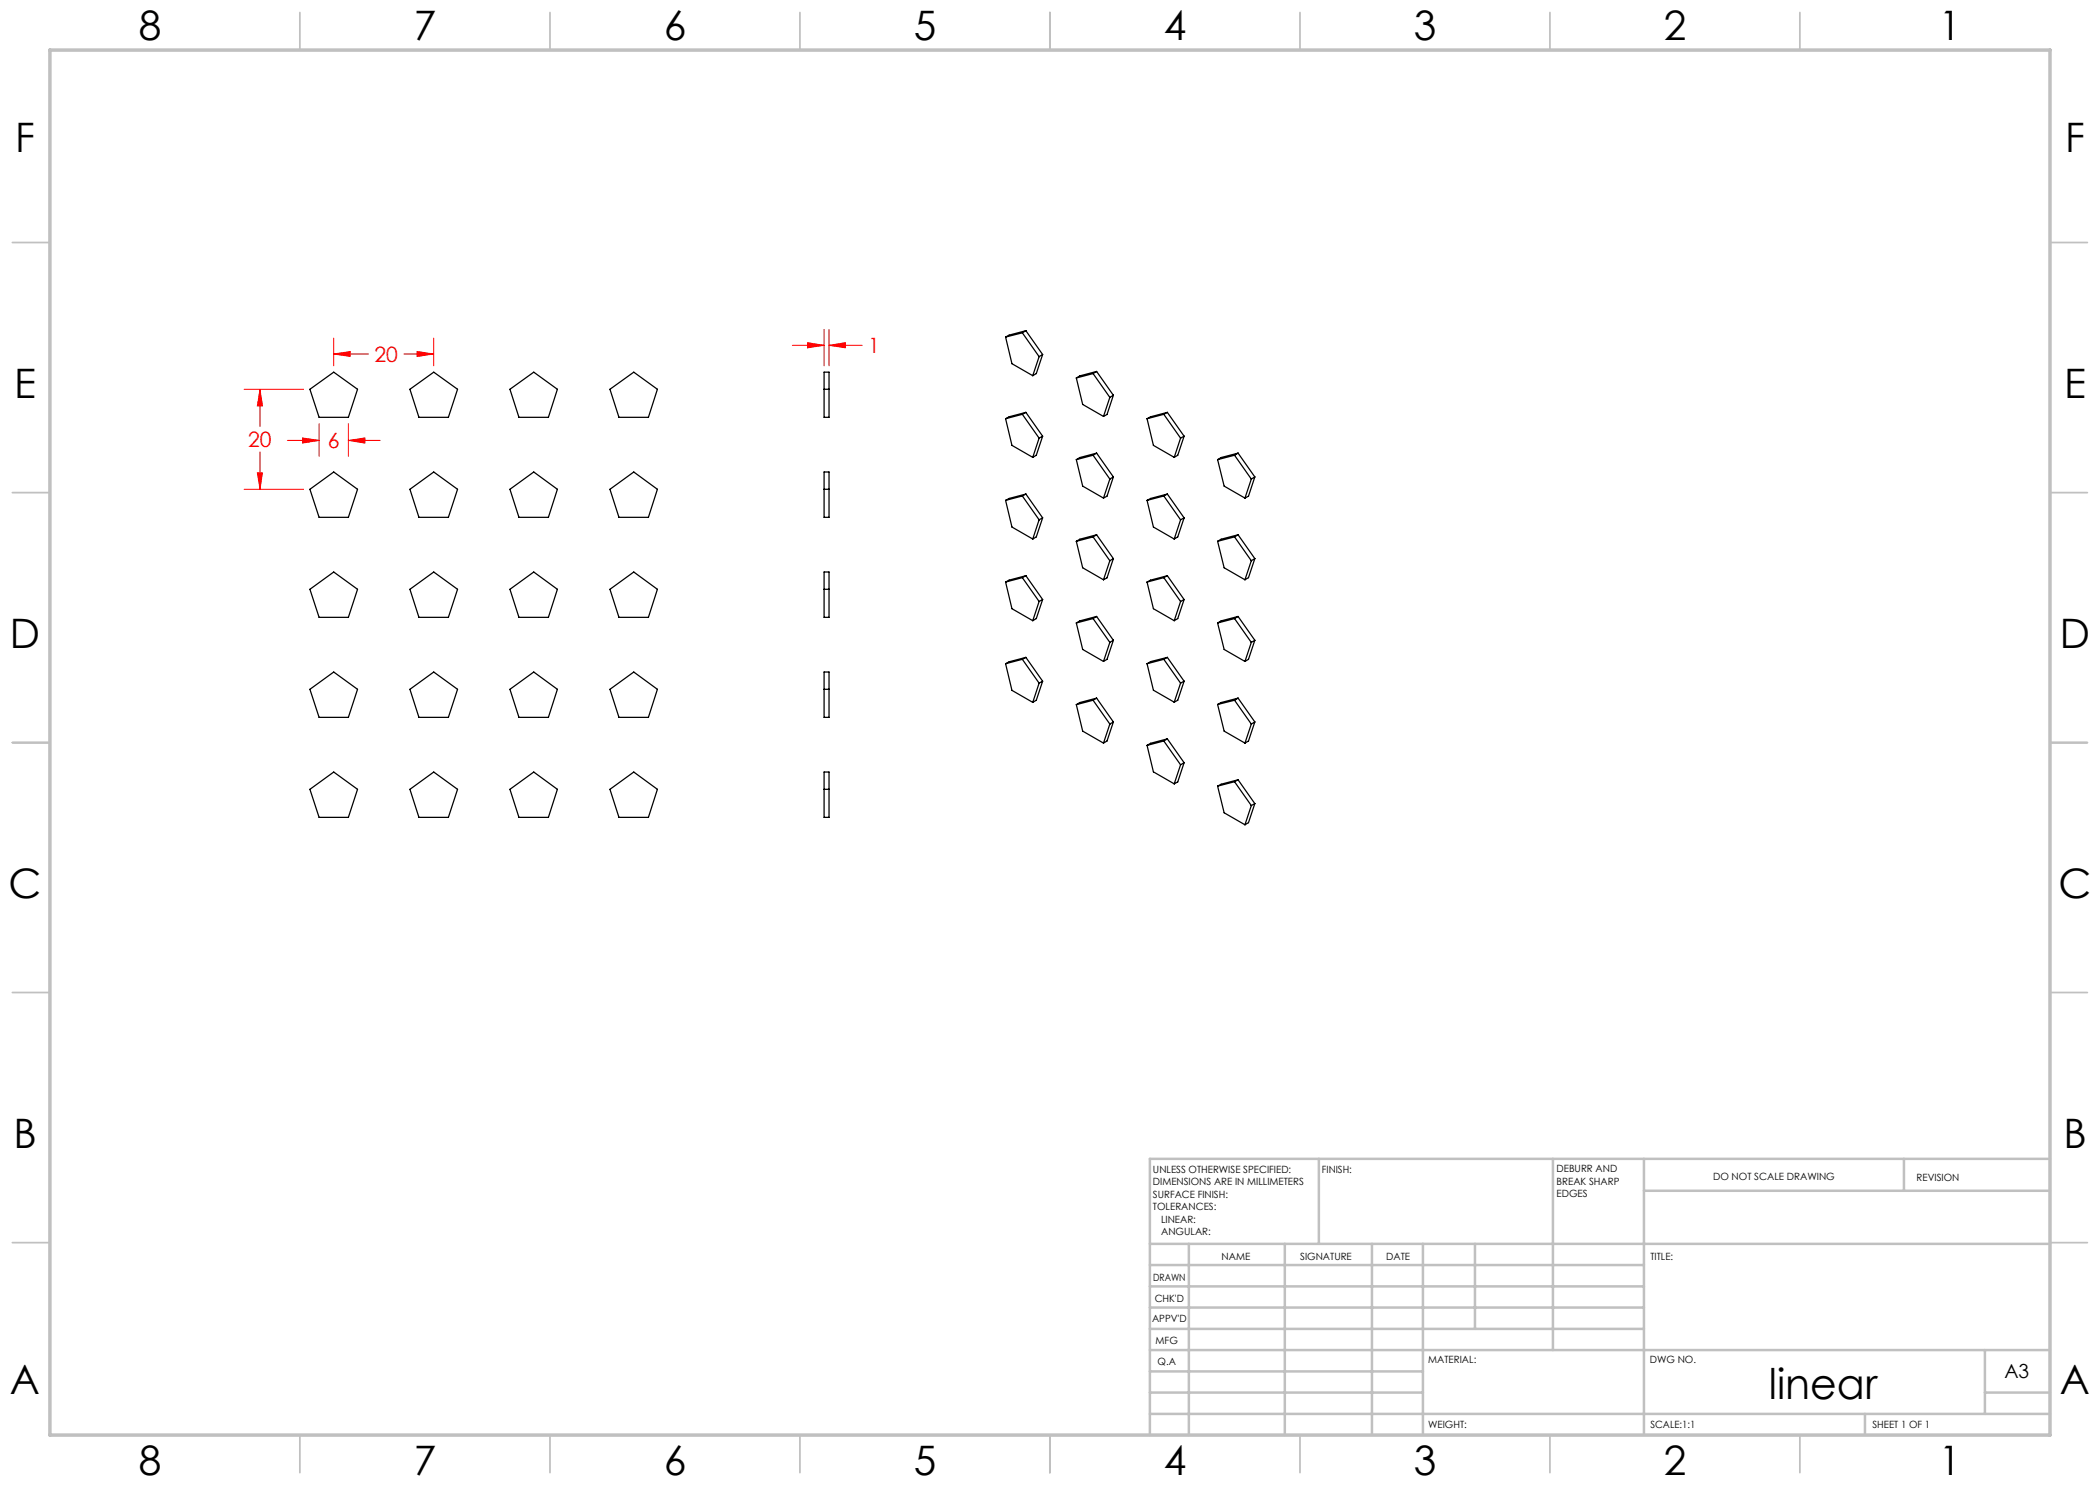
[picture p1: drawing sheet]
<svg xmlns="http://www.w3.org/2000/svg" width="420mm" height="297mm" viewBox="0 0 420 297" stroke-linecap="round" stroke-linejoin="round" font-family="sans-serif">
<g fill="none" stroke="#f00" stroke-width=".2">
<path d="M48.8 77.9h11.9M52 77.9l.5 3.3h-1zM52 77.9v7.4M66.7 70.8l3.3-.5v1zM66.7 67.6v5.6M66.7 70.8h7M80.8 70.8h5.9M83.4 70.3l3.3 .5-3.3 .5zM86.7 67.6v5.6M158.5 69.1h6.3M161.5 68.5l3.3 .6-3.3 .5zM164.8 65.9v7.3"/>
<path d="M165.8 69.1l3.3-.6v1.1zM165.8 65.9v7.3M165.8 69.1h6.6M48.8 97.9h11.9M51.5 94.6h1l-.5 3.3zM52 90.3v7.6M57.5 88.1h6.3M60.5 87.6l3.3 .5-3.3 .5zM63.8 84.7v6.6M69.7 88.1l3.3-.5v1zM69.7 84.7v6.6M69.7 88.1h6.3"/>
</g>
<g fill="none" stroke="#c0c0c0" stroke-width=".35">
<path d="M60 2.5v7.5M110 2.5v7.5M160 2.5v7.5M210 2.5v7.5M260 2.5v7.5M310 2.5v7.5M360 2.5v7.5M2.5 48.5h7.5M410 48.5h7.5M2.5 98.5h7.5M410 98.5h7.5M2.5 148.5h7.5"/>
<path d="M410 148.5h7.5M2.5 198.5h7.5M410 198.5h7.5M2.5 248.5h7.5M410 248.5h7.5M60 287v7.5M110 287v7.5M160 287v7.5M210 287v7.5M260 287v7.5M310 287v7.5M360 287v7.5"/>
</g>
<g fill="none" stroke="#c0c0c0" stroke-width=".5">
<path d="M263.8 231.8v17M310.6 231.8v38.2M328.8 231.8v55.2M328.8 238.2h81.2M380.8 231.8v6.4M410 231.8h-180v55.2M230 248.8h180M230 257.3h98.8M230 253h98.8M237.8 248.8v38.2M257 248.8v38.2M274.4 248.8v38.2"/>
<path d="M284.6 248.8v38.2M295 248.8v17M230 265.8h98.8M230 261.5h98.8M230 278.5h54.6M230 274.3h54.6M230 270h180M397 278.5h13M397 270v12.8M230 282.8h180M373 282.8v4.2"/>
</g>
<path d="M10 10h400v277h-400z" fill="none" stroke="#c0c0c0" stroke-width=".7"/>
<path d="M60.5 87.6l3.3 .5-3.3 .5zM69.7 88.1l3.3-.5v1zM66.7 70.8l3.3-.5v1zM83.4 70.3l3.3 .5-3.3 .5zM52 77.9l.5 3.3h-1zM51.5 94.6h1l-.5 3.3zM161.5 68.5l3.3 .6-3.3 .5zM165.8 69.1l3.3-.6v1.1z" fill="#f00"/>
<g fill="none" stroke="#000" stroke-width=".25">
<path d="M62 77.9l4.7-3.5 4.8 3.5-1.8 5.6h-5.9zM82 77.9l4.7-3.5 4.8 3.5-1.8 5.6h-5.9zM102 77.9l4.8-3.5 4.7 3.5-1.8 5.6h-5.9zM122 77.9l4.8-3.5 4.7 3.5-1.8 5.6h-5.9zM164.8 74.4h1v9.1h-1zM164.8 77.9h1M201.1 67.4l1.3 5.3 4.2 2.4M204.5 66.6l3.3 4.7M204.5 66.6l-3.4 .8M205.2 66.1l-.7 .5M205.2 66.1l3.3 4.8M205.2 66.1l-3.4 .9-.7 .4"/>
<path d="M207.8 71.3l-1.2 3.8M208.5 70.9l-.7 .4M208.5 70.9l-1.2 3.8-.7 .4M215.3 75.6l1.2 5.3 4.2 2.4M218.6 74.7l-3.3 .9M218.6 74.7l3.4 4.8M219.3 74.3l-.7 .4M219.3 74.3l3.4 4.8M219.3 74.3l-3.3 .9-.7 .4M222 79.5l-1.3 3.8M222.7 79.1l-.7 .4M222.7 79.1l-1.3 3.8-.7 .4"/>
<path d="M62 97.9l4.7-3.5 4.8 3.5-1.8 5.6h-5.9zM82 97.9l4.7-3.5 4.8 3.5-1.8 5.6h-5.9zM102 97.9l4.8-3.5 4.7 3.5-1.8 5.6h-5.9zM122 97.9l4.8-3.5 4.7 3.5-1.8 5.6h-5.9zM164.8 94.4h1v9.1h-1zM164.8 97.9h1M201.1 83.7l1.3 5.4 4.2 2.4M204.5 82.9l3.3 4.7M204.5 82.9l-3.4 .8M204.5 99.2l3.3 4.8M204.5 99.2l-3.4 .9M205.2 82.5l-.7 .4"/>
<path d="M205.2 82.5l3.3 4.7M205.2 82.5l-3.4 .9-.7 .3M205.2 98.8l-.7 .4M205.2 98.8l3.3 4.8M205.2 98.8l-3.4 .9-.7 .4M207.8 87.6l-1.2 3.9M208.5 87.2l-.7 .4M208.5 87.2l-1.2 3.8-.7 .5M215.3 91.9l1.2 5.3 4.2 2.4M218.6 91l3.4 4.8M218.6 91l-3.3 .9M219.3 90.6l-.7 .4"/>
<path d="M219.3 90.6l3.4 4.8M219.3 90.6l-3.3 .9-.7 .4M222 95.8l-1.3 3.8M222.7 95.4l-.7 .4M222.7 95.4l-1.3 3.8-.7 .4M229.4 83.7l1.3 5.4 4.1 2.4M232.8 82.9l-3.4 .8M232.8 82.9l3.3 4.7M232.8 99.2l3.3 4.8M232.8 99.2l-3.4 .9M233.5 82.5l-.7 .4M233.5 82.5l3.3 4.7"/>
<path d="M233.5 82.5l-3.4 .9-.7 .3M233.5 98.8l-.7 .4M233.5 98.8l3.3 4.8M233.5 98.8l-3.4 .9-.7 .4M236.1 87.6l-1.3 3.9M236.8 87.2l-.7 .4M236.8 87.2l-1.3 3.8-.7 .5M243.5 91.9l1.3 5.3 4.2 2.4M246.9 91l3.4 4.8M246.9 91l-3.4 .9M247.6 90.6l-.7 .4M247.6 90.6l3.4 4.8"/>
<path d="M247.6 90.6l-3.4 .9-.7 .4M250.3 95.8l-1.3 3.8M251 95.4l-.7 .4M251 95.4l-1.3 3.8-.7 .4M62 117.9l4.7-3.5 4.8 3.5-1.8 5.6h-5.9zM82 117.9l4.7-3.5 4.8 3.5-1.8 5.6h-5.9zM102 117.9l4.8-3.5 4.7 3.5-1.8 5.6h-5.9zM122 117.9l4.8-3.5 4.7 3.5-1.8 5.6h-5.9zM164.8 114.4h1v9.1h-1zM164.8 117.9h1M201.1 100.1l1.3 5.3 4.2 2.4M201.1 116.4l1.3 5.3 4.2 2.4"/>
<path d="M204.5 115.5l-3.4 .9M204.5 115.5l3.3 4.8M205.2 115.1l-.7 .4M205.2 115.1l3.3 4.8M205.2 115.1l-3.4 .9-.7 .4M207.8 104l-1.2 3.8M208.5 119.9l-1.2 3.8-.7 .4M208.5 103.6l-.7 .4M208.5 103.6l-1.2 3.8-.7 .4M208.5 119.9l-.7 .4M215.3 108.3l1.2 5.3 4.2 2.4M218.6 107.4l3.4 4.7"/>
<path d="M218.6 107.4l-3.3 .9M219.3 107l-.7 .4M219.3 107l3.4 4.7M219.3 107l-3.3 .8-.7 .5M222 112.1l-1.3 3.9M222.7 111.7l-.7 .4M222.7 111.7l-1.3 3.9-.7 .4M229.4 100.1l1.3 5.3 4.1 2.4M229.4 116.4l1.3 5.3 4.1 2.4M232.8 115.5l3.3 4.8M232.8 115.5l-3.4 .9M233.5 115.1l-.7 .4"/>
<path d="M233.5 115.1l3.3 4.8M233.5 115.1l-3.4 .9-.7 .4M236.1 104l-1.3 3.8M236.8 103.6l-.7 .4M236.8 103.6l-1.3 3.8-.7 .4M236.8 119.9l-.7 .4M236.8 119.9l-1.3 3.8-.7 .4M243.5 108.3l1.3 5.3 4.2 2.4M246.9 107.4l3.4 4.7M246.9 107.4l-3.4 .9M247.6 107l-.7 .4M247.6 107l3.4 4.7"/>
<path d="M247.6 107l-3.4 .8-.7 .5M250.3 112.1l-1.3 3.9M251 111.7l-.7 .4M251 111.7l-1.3 3.8-.7 .5M62 137.9l4.7-3.5 4.8 3.5-1.8 5.6h-5.9zM82 137.9l4.7-3.5 4.8 3.5-1.8 5.6h-5.9zM102 137.9l4.8-3.5 4.7 3.5-1.8 5.6h-5.9zM122 137.9l4.8-3.5 4.7 3.5-1.8 5.6h-5.9zM164.8 134.4h1v9.1h-1zM164.8 137.9h1M201.1 132.7l1.3 5.4 4.2 2.4M204.5 131.9l3.3 4.7"/>
<path d="M204.5 131.9l-3.4 .8M205.2 131.5l-.7 .4M205.2 131.5l3.3 4.7M205.2 131.5l-3.4 .9-.7 .3M207.8 120.3l-1.2 3.8M207.8 136.6l-1.2 3.9M208.5 136.2l-1.2 3.8-.7 .5M208.5 136.2l-.7 .4M215.3 124.6l1.2 5.3 4.2 2.4M218.6 123.7l3.4 4.8M218.6 123.7l-3.3 .9M219.3 123.3l-.7 .4"/>
<path d="M219.3 123.3l3.4 4.8M219.3 123.3l-3.3 .9-.7 .4M219.3 139.6l-.7 .4M219.3 139.6l3.4 4.8M219.3 139.6l-3.3 .9-.7 .4M222 128.5l-1.3 3.8M222.7 128.1l-.7 .4M222.7 128.1l-1.3 3.8-.7 .4M229.4 132.7l1.3 5.3 4.1 2.4M232.8 131.9l3.3 4.7M232.8 131.9l-3.4 .8M233.5 131.5l-.7 .4"/>
<path d="M233.5 131.5l3.3 4.7M233.5 131.5l-3.4 .8-.7 .4M236.1 120.3l-1.3 3.8M236.1 136.6l-1.3 3.8M236.8 136.2l-1.3 3.8-.7 .4M236.8 136.2l-.7 .4M243.5 124.6l1.3 5.3 4.2 2.4M246.9 123.7l3.4 4.8M246.9 123.7l-3.4 .9M247.6 123.3l-.7 .4M247.6 123.3l3.4 4.8M247.6 123.3l-3.4 .9-.7 .4"/>
<path d="M247.6 139.6l-.7 .4M247.6 139.6l3.4 4.8M247.6 139.6l-3.4 .9-.7 .4M250.3 128.5l-1.3 3.8M251 128.1l-.7 .4M251 128.1l-1.3 3.8-.7 .4M62 157.9l4.7-3.5 4.8 3.5-1.8 5.6h-5.9zM82 157.9l4.7-3.5 4.8 3.5-1.8 5.6h-5.9zM102 157.9l4.8-3.5 4.7 3.5-1.8 5.6h-5.9zM122 157.9l4.8-3.5 4.7 3.5-1.8 5.6h-5.9zM164.8 154.4h1v9.1h-1zM164.8 157.9h1"/>
<path d="M215.3 140.9l1.2 5.3 4.2 2.4M218.6 140l3.4 4.8M218.6 140l-3.3 .9M222 144.8l-1.3 3.8M222.7 144.4l-.7 .4M222.7 144.4l-1.3 3.8-.7 .4M229.4 149.1l1.3 5.3 4.1 2.4M232.8 148.2l-3.4 .9M232.8 148.2l3.3 4.8M233.5 147.8l-.7 .4M233.5 147.8l3.3 4.7M233.5 147.8l-3.4 .9-.7 .4"/>
<path d="M236.1 153l-1.3 3.8M236.8 152.5l-.7 .5M236.8 152.5l-1.3 3.9-.7 .4M243.5 140.9l1.3 5.3 4.2 2.4M243.5 157.2l1.3 5.4 4.2 2.4M246.9 140l-3.4 .9M246.9 140l3.4 4.8M246.9 156.3l-3.4 .9M246.9 156.3l3.4 4.8M247.6 156l-.7 .3M247.6 156l3.4 4.7M247.6 156l-3.4 .8-.7 .4"/>
<path d="M250.3 144.8l-1.3 3.8M251 144.4l-.7 .4M251 144.4l-1.3 3.8-.7 .4M250.3 161.1l-1.3 3.9M251 160.7l-.7 .4M251 160.7l-1.3 3.8-.7 .5"/>
</g>
<text font-size="8.5" x="353.8" y="279.7">linear</text>
<g font-size="8.1">
<text x="27.8" y="8">8</text>
<text x="82.8" y="8">7</text>
<text x="132.8" y="8">6</text>
<text x="182.8" y="8">5</text>
<text x="232.8" y="8">4</text>
<text x="282.8" y="8">3</text>
<text x="332.8" y="8">2</text>
<text x="387.8" y="8">1</text>
<text x="3" y="30.4">F</text>
<text x="413" y="30.4">F</text>
<text x="2.8" y="79.6">E</text>
<text x="412.8" y="79.6">E</text>
<text x="2" y="129.6">D</text>
<text x="412" y="129.6">D</text>
<text x="1.7" y="179.6">C</text>
<text x="411.7" y="179.6">C</text>
<text x="2.7" y="229.6">B</text>
<text x="412.7" y="229.6">B</text>
<text x="2" y="278.9">A</text>
<text x="412" y="278.9">A</text>
<text x="27.8" y="295">8</text>
<text x="82.8" y="295">7</text>
<text x="132.8" y="295">6</text>
<text x="182.8" y="295">5</text>
<text x="232.8" y="295">4</text>
<text x="282.8" y="295">3</text>
<text x="332.8" y="295">2</text>
<text x="387.8" y="295">1</text>
</g>
<g font-size="4.2" fill="#f00">
<text x="173.6" y="70.6">1</text>
<text x="74.9" y="72.4">20</text>
<text x="49.7" y="89.4">20</text>
<text x="65.5" y="89.7">6</text>
</g>
<text font-size="3.9" x="400.9" y="275.5">A3</text>
<g font-size="2">
<text x="230.6" y="234.6">UNLESS OTHERWISE SPECIFIED:</text>
<text x="230.6" y="237.1">DIMENSIONS ARE IN MILLIMETERS</text>
<text x="230.6" y="239.6">SURFACE FINISH:</text>
<text x="264.4" y="234.6">FINISH:</text>
<text x="311.3" y="234.5">DEBURR AND</text>
<text x="311.3" y="237">BREAK SHARP</text>
<text x="311.3" y="239.5">EDGES</text>
<text x="342.6" y="236">DO NOT SCALE DRAWING</text>
<text x="383.3" y="236.2">REVISION</text>
<text x="230.6" y="242.1">TOLERANCES:</text>
<text x="232.2" y="244.6">LINEAR:</text>
<text x="232.2" y="247.1">ANGULAR:</text>
<text x="244.3" y="252">NAME</text>
<text x="260" y="251.9">SIGNATURE</text>
<text x="277.2" y="251.9">DATE</text>
<text x="330.1" y="251.9">TITLE:</text>
<text x="230.6" y="256.1">DRAWN</text>
<text x="230.9" y="260.3">CHK'D</text>
<text x="230.4" y="264.4">APPV'D</text>
<text x="231.1" y="268.8">MFG</text>
<text x="231.5" y="273">Q.A</text>
<text x="285.6" y="272.5">MATERIAL:</text>
<text x="330" y="272.5">DWG NO.</text>
<text x="285.6" y="285.5">WEIGHT:</text>
<text x="330.1" y="285.6">SCALE:1:1</text>
<text x="374.5" y="285.6">SHEET 1 OF 1</text>
</g>
</svg>
